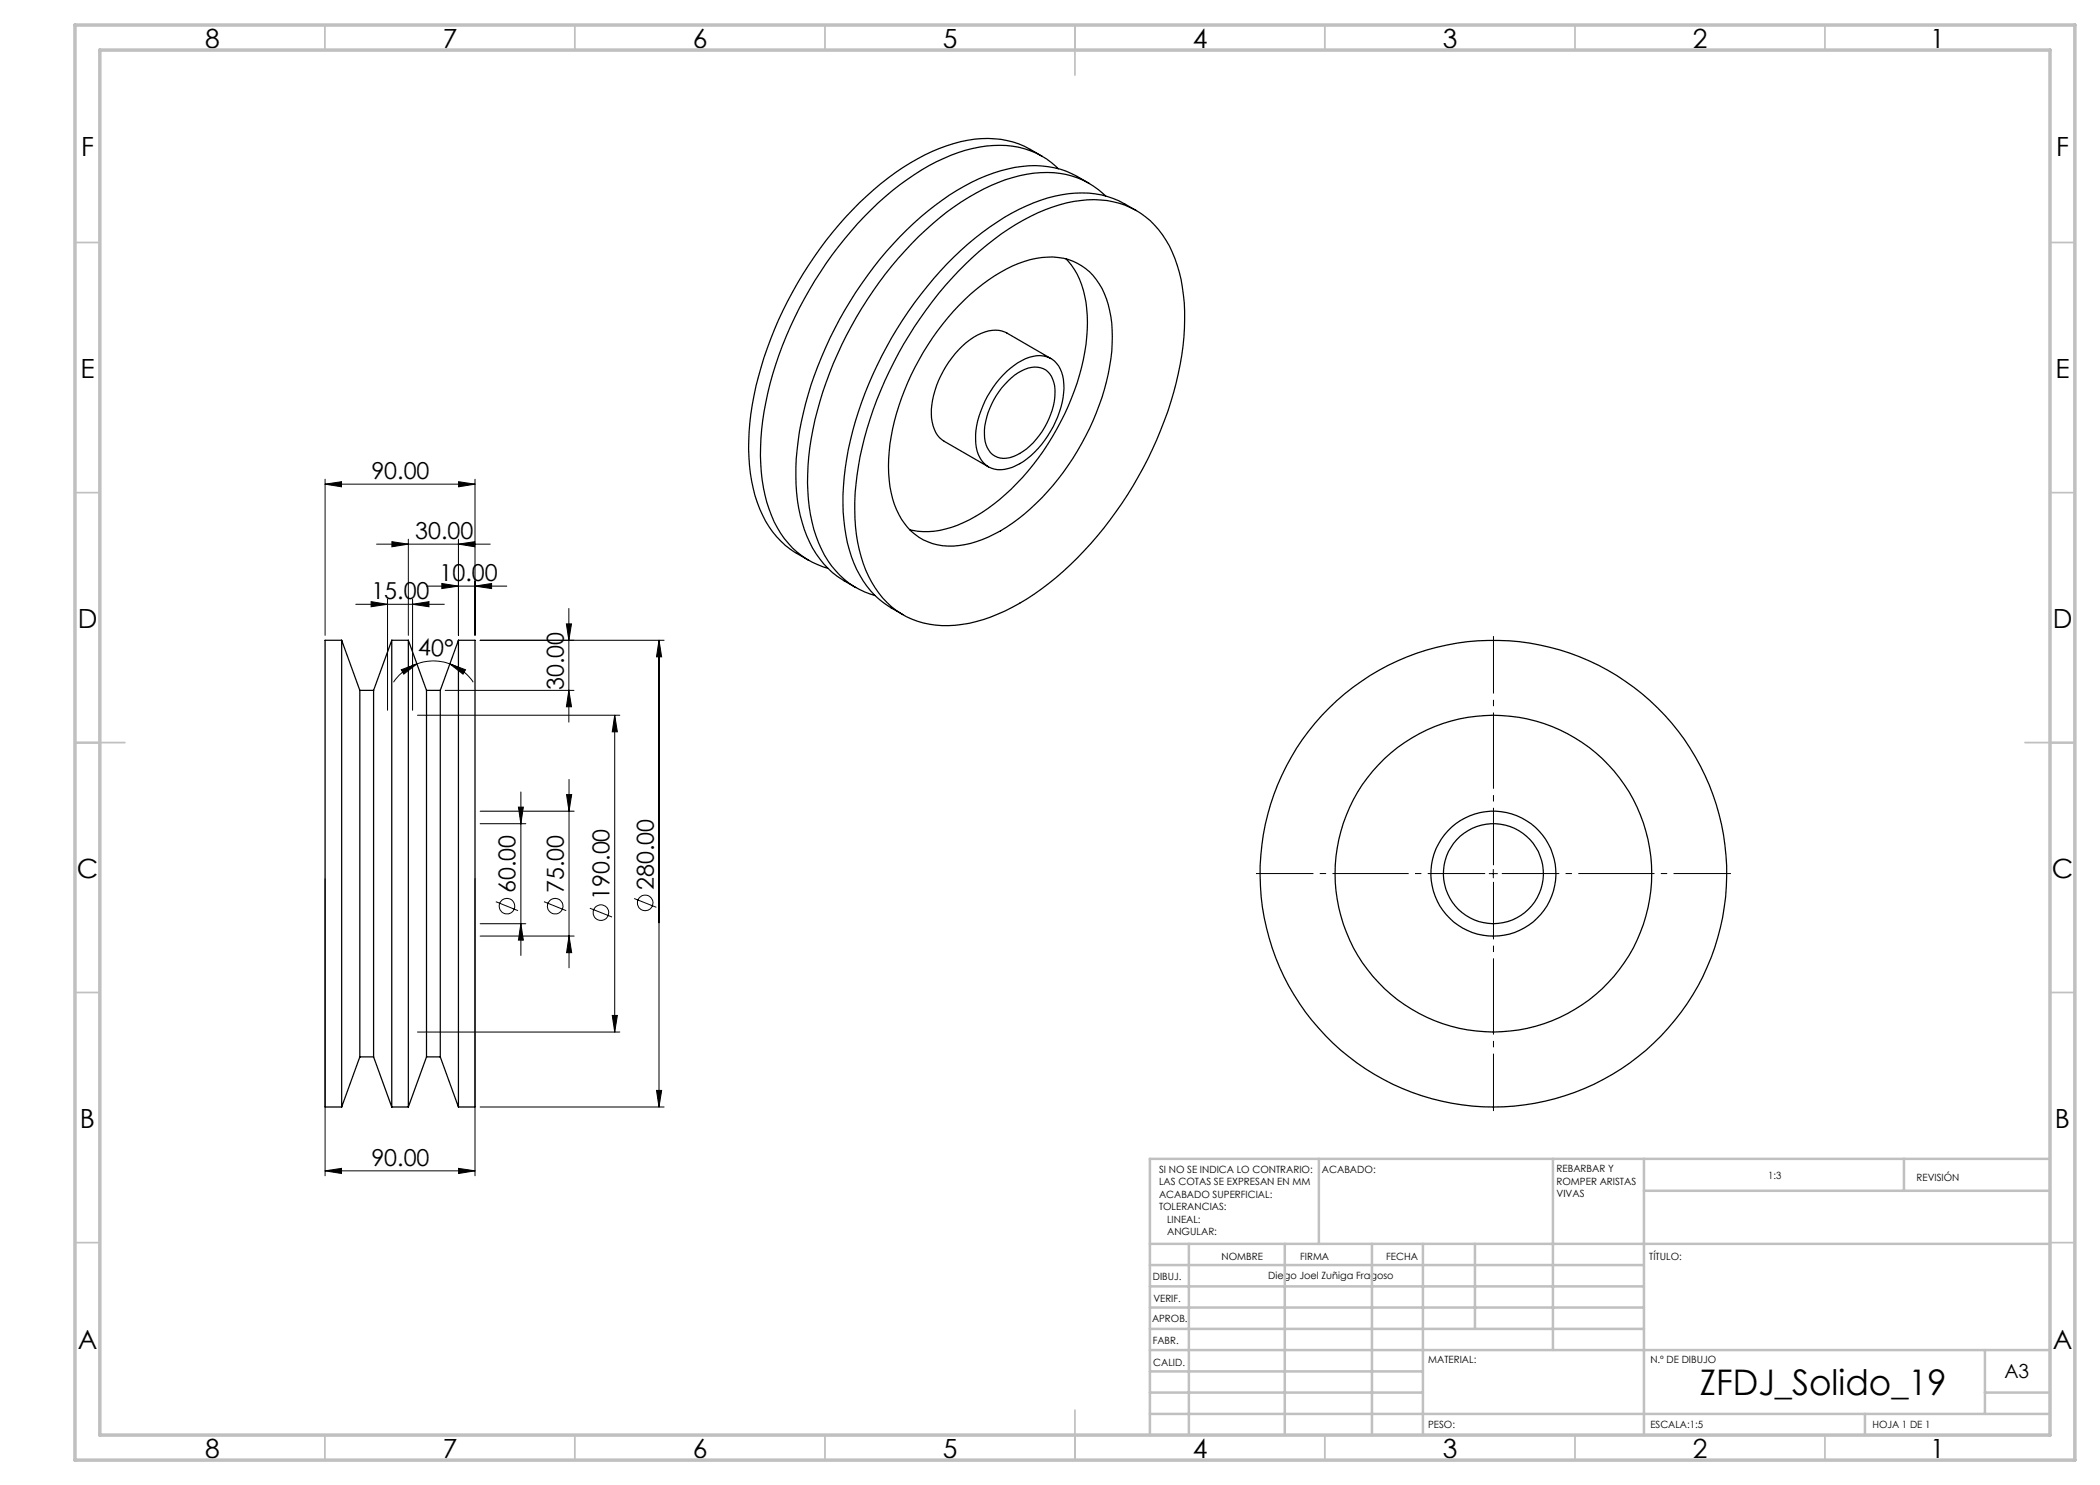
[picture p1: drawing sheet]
<svg xmlns="http://www.w3.org/2000/svg" width="420mm" height="297mm" viewBox="0 0 420 297" stroke-linecap="round" stroke-linejoin="round" font-family="sans-serif">
<g fill="none" stroke="#000" stroke-width=".25">
<path d="M208.4 31.3a19.4 19.4 0 0 0-17.7-2.6 47.4 47.4 0 0 0-20.2 13.2 76.5 76.5 0 0 0-20.3 40.8 37.5 37.5 0 0 0 1.7 19.1 18.7 18.7 0 0 0 9.8 10.3M211.7 33.8a17.1 17.1 0 0 0-15.8-4.4 39 39 0 0 0-17.4 8.7 76.4 76.4 0 0 0-26 46 36.9 36.9 0 0 0 2.3 20.3 16.8 16.8 0 0 0 10.8 9.3M217.8 36.7a19.7 19.7 0 0 0-17.6-2.6 45.7 45.7 0 0 0-18.9 11.9 77.1 77.1 0 0 0-21.4 40.4 40.3 40.3 0 0 0 1 19.5 18.9 18.9 0 0 0 10.3 11.6M221.1 39.2a17.2 17.2 0 0 0-15.7-4.3 40.2 40.2 0 0 0-18.9 9.9 76.4 76.4 0 0 0-24.5 44.7 37.5 37.5 0 0 0 1.7 19.1 17.1 17.1 0 0 0 11.3 10.5M191.7 54.2a49.4 49.4 0 0 1 18.8-12.8 20.2 20.2 0 0 1 16.7 .6 19.2 19.2 0 0 1 8.7 12.5 47.1 47.1 0 0 1-1.2 24 75.8 75.8 0 0 1-26.3 39.3 35.7 35.7 0 0 1-17.3 7.3 16.6 16.6 0 0 1-17.4-9.9 34.1 34.1 0 0 1-2.5-18.4 73.3 73.3 0 0 1 14.1-34.9l2.4-3.2zM213.2 51.8a16 16 0 0 1 4.1 10 41.4 41.4 0 0 1-5.1 22.5 45.8 45.8 0 0 1-18.3 19.7 17.1 17.1 0 0 1-11.9 2M227.3 42.1a19 19 0 0 0-16.3-2.9 42 42 0 0 0-17.4 9.6 76.6 76.6 0 0 0-24.5 44.8 37.8 37.8 0 0 0 1.7 19 18.6 18.6 0 0 0 9.8 10.3M191.8 61.1a32.3 32.3 0 0 1 14.3-9.2 12.6 12.6 0 0 1 11 1.8 14.4 14.4 0 0 1 5.1 9.7 39.5 39.5 0 0 1-3.6 20.7 48.3 48.3 0 0 1-18.5 22.1 18.7 18.7 0 0 1-12.6 2.8 11.6 11.6 0 0 1-8.6-8.2 29.7 29.7 0 0 1 0-16.5 53.6 53.6 0 0 1 12.9-23.2zM201.3 74.3a10.8 10.8 0 0 1 6.7-3.2 4.7 4.7 0 0 1 4.5 4.1 16.4 16.4 0 0 1-3 12 14.9 14.9 0 0 1-7.8 6.5 4.7 4.7 0 0 1-6.3-3.4 13.9 13.9 0 0 1 1.2-9.1 20.4 20.4 0 0 1 4.7-6.9zM201.6 76.2a7.2 7.2 0 0 1 6.5-2.6 4 4 0 0 1 2.8 3.5 15.2 15.2 0 0 1-6.3 13.2 5.4 5.4 0 0 1-5.6 .9 4.8 4.8 0 0 1-2.1-4.4 15.5 15.5 0 0 1 4.7-10.6zM210.2 71.7l-8.8-5.1a6.6 6.6 0 0 0-6.7 .8 19.7 19.7 0 0 0-8.4 15.4 6.4 6.4 0 0 0 2.5 5.5l8.9 5.1M68.3 128.1v93.3"/>
<path d="M68.3 128.1h-3.3v93.3h3.3M68.3 128.1l3.7 10M72 138.1v73.3M72 138.1h2.7M74.7 138.1v73.3M78.4 128.1v93.3M78.4 128.1l-3.7 10M78.4 128.1h3.3M81.7 128.1v93.3M81.7 128.1l3.6 10M85.3 138.1v73.3M85.3 138.1h2.8"/>
<path d="M88.1 138.1v73.3M91.7 128.1v93.3M91.7 128.1h3.3v93.3h-3.3M91.7 128.1l-3.6 10M72 211.4l-3.7 10M72 211.4h2.7M74.7 211.4l3.7 10M85.3 211.4l-3.6 10M85.3 211.4h2.8M88.1 211.4l3.6 10M78.4 221.4h3.3"/>
<circle cx="298.7" cy="174.7" r="10"/>
<circle cx="298.7" cy="174.7" r="46.7"/>
<circle cx="298.7" cy="174.7" r="31.7"/>
<circle cx="298.7" cy="174.7" r="12.5"/>
</g>
<g fill="none" stroke="#000" stroke-width=".2">
<path d="M65 96.8l3.3-.5v1.1zM65 95.8v31.3M65 96.8h30M91.7 96.3l3.3 .5-3.3 .6zM95 95.8v31.3M75.3 108.8h22.7M77.5 119.8v22.3M78.4 108.3l3.3 .5-3.3 .6zM81.7 107.8v19.3M82.5 119.8v22.3M85.3 117.2h16.1M88.4 116.7l3.3 .5-3.3 .5z"/>
<path d="M91.7 108.8l3.3-.5v1.1zM91.7 107.8v19.3M95 117.2l3.3-.5v1zM71.2 120.9h17.7M74.2 120.3l3.3 .6-3.3 .5zM80.3 133.9l3.1-1.1-2.6 2zM82.5 120.9l3.3-.6v1.1zM83.4 132.8a9.2 9.2 0 0 1 6.6 0M83.4 132.8a9.2 9.2 0 0 0-4.7 3.7M89 138.1h25.8M90 132.8l3.1 1.1-.5 .9zM90 132.8a9.2 9.2 0 0 1 4.7 3.7"/>
<path d="M113.3 124.8h1l-.5 3.3zM113.8 138.1l.5 3.3h-1zM113.8 121.7v22.7M131.8 128.1l.5 3.3h-1zM131.8 128.1v93.3M132.8 128.1h-36.8M83.5 143h40.5M104.2 158.4v32.7M113.3 158.9h1l-.5 3.3zM113.8 155.9v37.7M122.9 143l.6 3.4h-1.1zM122.9 143v63.4"/>
<path d="M65 175.7v59.5M95 175.7v59.5M96 164.7h9.2M96 162.2h18.8M103.7 161.4h1l-.5 3.3zM126.8 179.7l4.5 1.8M297.9 174.7h1.6M298.7 173.9v1.7M96 184.7h9.2M96 187.2h18.8M99.2 180.3l4.4 1.8M104.2 184.7l.5 3.3h-1z"/>
<path d="M108.8 180.3l4.4 1.8M113.8 187.2l.5 3.3h-1zM118 181.6l4.4 1.8M83.5 206.4h40.5M122.4 203.1h1.1l-.6 3.3zM131.3 218.1h1l-.5 3.3zM65 234.2l3.3-.5v1zM65 234.2h30M91.7 233.7l3.3 .5-3.3 .5zM96 221.4h36.8"/>
<circle cx="101.4" cy="181.2" r="1.56"/>
<circle cx="111" cy="181.2" r="1.56"/>
<circle cx="120.2" cy="182.5" r="1.55"/>
<circle cx="129" cy="180.6" r="1.55"/>
</g>
<path d="M297 174.7h-45.8M298.7 173v-45.8M298.7 176.4v45.8M300.4 174.7h45.8" fill="none" stroke="#000" stroke-width=".2" stroke-dasharray="15.2 1.3 1.3 1.3" stroke-dashoffset="3.8" stroke-linecap="butt"/>
<g fill="none" stroke="#c0c0c0" stroke-width=".35">
<path d="M65 5v5M115 5v5M165 5v5M215 5v10M265 5v5M315 5v5M365 5v5M15 48.5h5M410 48.5h5M15 98.5h5M410 98.5h5M15 148.5h10"/>
<path d="M405 148.5h10M15 198.5h5M410 198.5h5M15 248.5h5M410 248.5h5M65 287v5M115 287v5M165 287v5M215 282v10M265 287v5M315 287v5M365 287v5"/>
</g>
<g fill="none" stroke="#c0c0c0" stroke-width=".5">
<path d="M263.8 231.8v17M310.6 231.8v38.2M328.8 231.8v55.2M328.8 238.2h81.2M380.8 231.8v6.4M410 231.8h-180v55.2M230 248.8h180M230 257.3h98.8M230 253h98.8M237.8 248.8v38.2M257 248.8v38.2M274.4 248.8v38.2"/>
<path d="M284.6 248.8v38.2M295 248.8v17M230 265.8h98.8M230 261.5h98.8M230 278.5h54.6M230 274.3h54.6M230 270h180M397 278.5h13M397 270v12.8M230 282.8h180M373 282.8v4.2"/>
</g>
<path d="M15 5h400v287h-400zM20 10h390v277h-390z" fill="none" stroke="#c0c0c0" stroke-width=".7"/>
<g fill="#000">
<path d="M65 96.8l3.3-.5v1.1zM91.7 96.3l3.3 .5-3.3 .6zM78.4 108.3l3.3 .5-3.3 .6zM91.7 108.8l3.3-.5v1.1zM88.4 116.7l3.3 .5-3.3 .5zM95 117.2l3.3-.5v1z"/>
<path d="M74.2 120.3l3.3 .6-3.3 .5zM82.5 120.9l3.3-.6v1.1z"/>
<path d="M90 132.8l3.1 1.1-.5 .9zM80.3 133.9l3.1-1.1-2.6 2z"/>
<path d="M113.3 124.8h1l-.5 3.3zM113.8 138.1l.5 3.3h-1z"/>
<path d="M104.2 184.7l.5 3.3h-1zM103.7 161.4h1l-.5 3.3z"/>
<path d="M113.8 187.2l.5 3.3h-1zM113.3 158.9h1l-.5 3.3z"/>
<path d="M122.4 203.1h1.1l-.6 3.3zM122.9 143l.6 3.4h-1.1z"/>
<path d="M65 234.2l3.3-.5v1zM91.7 233.7l3.3 .5-3.3 .5z"/>
<path d="M131.3 218.1h1l-.5 3.3zM131.8 128.1l.5 3.3h-1z"/>
</g>
<text font-size="7.1" x="339.9" y="279">ZFDJ_Solido_19</text>
<g font-size="5.3">
<text x="41" y="9.5">8</text>
<text x="88.5" y="9.5">7</text>
<text x="138.5" y="9.5">6</text>
<text x="188.5" y="9.5">5</text>
<text x="238.5" y="9.5">4</text>
<text x="288.5" y="9.5">3</text>
<text x="338.5" y="9.5">2</text>
<text x="386" y="9.5">1</text>
<text x="16.2" y="31.3">F</text>
<text x="411.2" y="31.3">F</text>
<text x="16.1" y="75.5">E</text>
<text x="411.1" y="75.5">E</text>
<text x="15.5" y="125.5">D</text>
<text x="410.5" y="125.5">D</text>
<text x="15.4" y="175.5">C</text>
<text x="410.4" y="175.5">C</text>
<text x="16" y="225.5">B</text>
<text x="411" y="225.5">B</text>
<text x="15.5" y="269.8">A</text>
<text x="410.5" y="269.8">A</text>
<text x="41" y="291.5">8</text>
<text x="88.5" y="291.5">7</text>
<text x="138.5" y="291.5">6</text>
<text x="188.5" y="291.5">5</text>
<text x="238.5" y="291.5">4</text>
<text x="288.5" y="291.5">3</text>
<text x="338.5" y="291.5">2</text>
<text x="386" y="291.5">1</text>
</g>
<g font-size="4.7">
<text x="74.3" y="95.8">90.00</text>
<text x="83.1" y="107.8">30.00</text>
<text x="74.3" y="119.8">15.00</text>
<text x="87.9" y="116.2">10.00</text>
<text x="83.6" y="131" transform="rotate(2 83.6 131)">40°</text>
<text x="112.8" y="138" transform="rotate(-90 112.8 138)">30.00</text>
<text x="103.1" y="178.7" transform="rotate(-90 103.1 178.7)">60.00</text>
<text x="112.8" y="178.7" transform="rotate(-90 112.8 178.7)">75.00</text>
<text x="121.9" y="179.9" transform="rotate(-90 121.9 179.9)">190.00</text>
<text x="130.8" y="178" transform="rotate(-90 130.8 178)">280.00</text>
<text x="74.3" y="233.1">90.00</text>
</g>
<text font-size="3.9" x="400.9" y="275.5">A3</text>
<g font-size="2">
<text x="231.8" y="234.6">SI NO SE INDICA LO CONTRARIO:</text>
<text x="231.8" y="237.1">LAS COTAS SE EXPRESAN EN MM</text>
<text x="231.8" y="239.6">ACABADO SUPERFICIAL:</text>
<text x="264.4" y="234.6">ACABADO:</text>
<text x="311.3" y="234.5">REBARBAR Y</text>
<text x="311.3" y="237">ROMPER ARISTAS</text>
<text x="311.3" y="239.5">VIVAS</text>
<text x="353.7" y="235.8">1:3</text>
<text x="383.3" y="236.2">REVISIÓN</text>
<text x="231.8" y="242.1">TOLERANCIAS:</text>
<text x="233.4" y="244.6">LINEAL:</text>
<text x="233.4" y="247.1">ANGULAR:</text>
<text x="244.3" y="252">NOMBRE</text>
<text x="260" y="251.9">FIRMA</text>
<text x="277.2" y="251.9">FECHA</text>
<text x="329.9" y="251.9">TÍTULO:</text>
<text x="230.6" y="256.1">DIBUJ.</text>
<text x="253.7" y="255.9">Diego Joel Zuñiga Fragoso</text>
<text x="230.7" y="260.3">VERIF.</text>
<text x="230.4" y="264.4">APROB.</text>
<text x="230.5" y="268.8">FABR.</text>
<text x="230.7" y="273.1">CALID.</text>
<text x="285.6" y="272.5">MATERIAL:</text>
<text x="330.1" y="272.5">N.º DE DIBUJO</text>
<text x="285.6" y="285.5">PESO:</text>
<text x="330.1" y="285.6">ESCALA:1:5</text>
<text x="374.5" y="285.6">HOJA 1 DE 1</text>
</g>
</svg>
